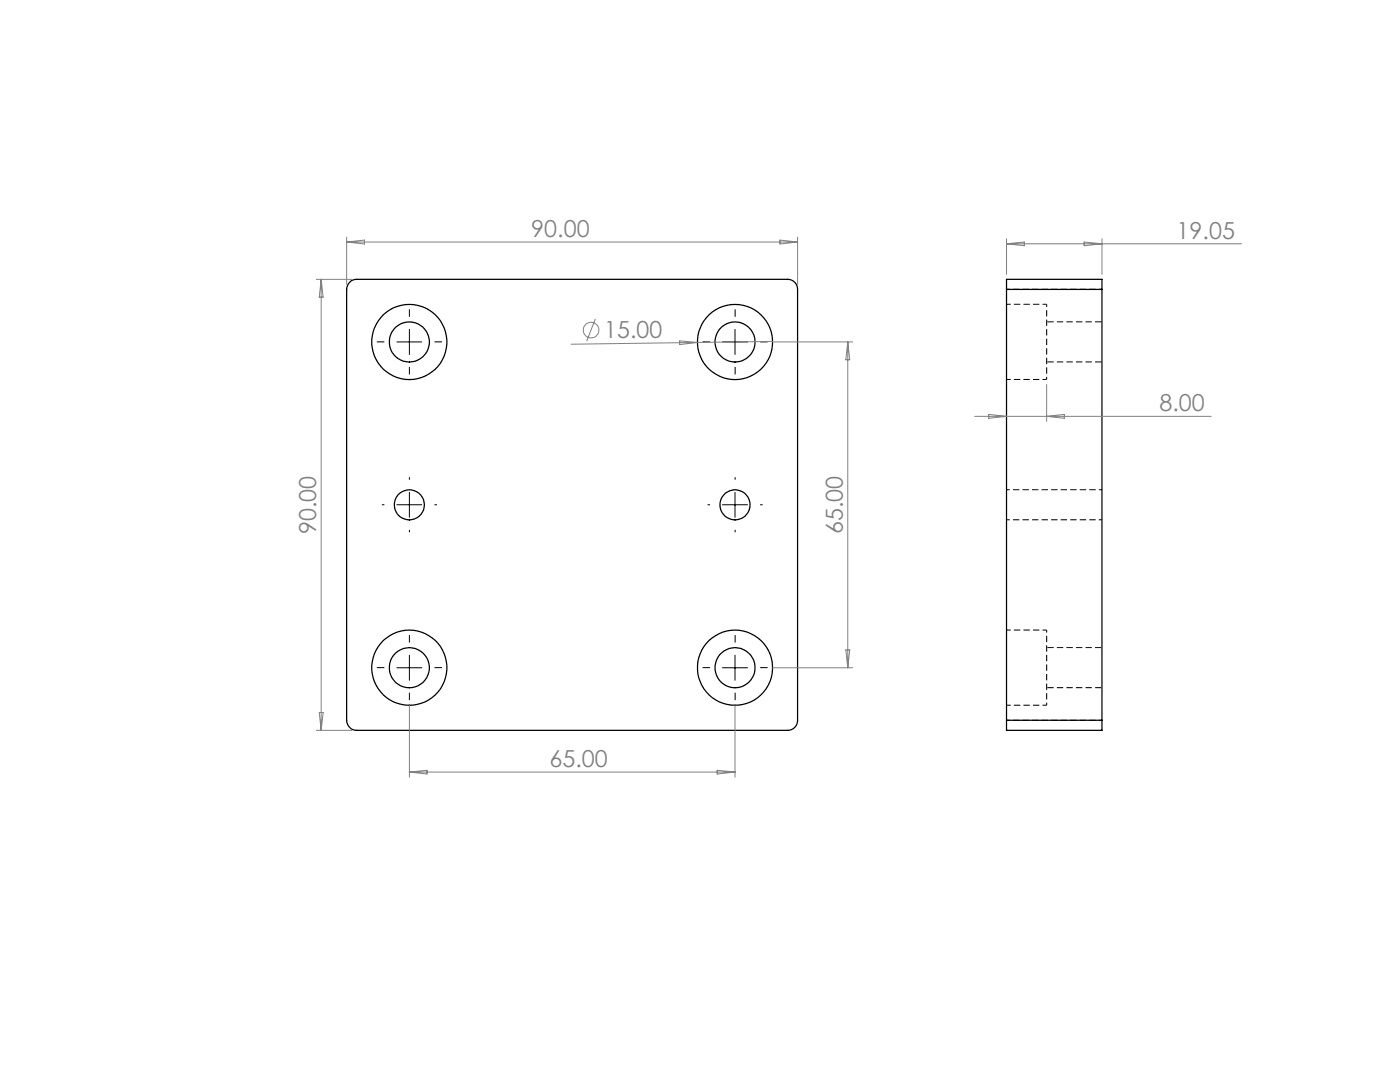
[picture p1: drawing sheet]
<svg xmlns="http://www.w3.org/2000/svg" width="279mm" height="216mm" viewBox="0 0 279 216" stroke-linecap="round" stroke-linejoin="round" font-family="sans-serif">
<g fill="none" stroke="#000" stroke-width=".25">
<path d="M70.1 56.1l1.1-.4h86a1.99 1.99 0 0 1 2 2v86a1.99 1.99 0 0 1-2 2h-86a2.05 2.05 0 0 1-2-2v-86l.3-1.1zM200.9 57.7v-2h19v2M200.9 57.7v86M200.9 57.7h19M219.9 57.7v86M200.9 143.7v2h19v-2M200.9 143.7h19"/>
<circle cx="81.7" cy="68.2" r="7.5"/>
<circle cx="81.7" cy="68.2" r="4"/>
<circle cx="146.7" cy="68.2" r="7.5"/>
<circle cx="146.7" cy="68.3" r="4"/>
<circle cx="81.7" cy="100.7" r="3"/>
<circle cx="146.7" cy="100.7" r="3"/>
<circle cx="81.7" cy="133.2" r="7.5"/>
<circle cx="81.7" cy="133.2" r="4"/>
<circle cx="146.7" cy="133.2" r="7.5"/>
<circle cx="146.7" cy="133.2" r="4"/>
</g>
<path d="M208.9 75.7v-15M208.9 140.7v-15" fill="none" stroke="#000" stroke-width=".2" stroke-dasharray="1.3 .6" stroke-dashoffset=".8" stroke-linecap="butt"/>
<path d="M200.9 57.7h19M219.9 97.7h-19M200.9 103.7h19M200.9 143.7h19" fill="none" stroke="#000" stroke-width=".2" stroke-dasharray="1.3 .6" stroke-dashoffset=".6" stroke-linecap="butt"/>
<path d="M200.9 75.7h8M208.9 60.7h-8M208.9 125.7h-8M200.9 140.7h8" fill="none" stroke="#000" stroke-width=".2" stroke-dasharray="1.3 .6" stroke-dashoffset=".4" stroke-linecap="butt"/>
<path d="M208.9 72.2h11M219.9 64.2h-11M208.9 137.2h11M219.9 129.2h-11" fill="none" stroke="#000" stroke-width=".2" stroke-dasharray="1.3 .6" stroke-dashoffset="-.1" stroke-linecap="butt"/>
<g fill="none" stroke="#808080" stroke-width=".2">
<path d="M63.1 55.7h7.1M64.1 55.7v90M64.1 55.7l.4 3.6h-.8zM69.2 47.3v9.4M69.2 48.3h90M69.2 48.3l3.5-.4v.8zM155.6 47.9l3.6 .4-3.6 .4zM159.2 47.3v9.4M200.9 47.7v7.1M200.9 48.6h46.9M200.9 48.6l3.5-.3v.7zM216.4 48.3l3.5 .3-3.5 .4z"/>
<path d="M219.9 47.7v7.1M118.8 63.6l-1.7 4.5M135.6 68l3.6 .3-3.6 .5zM154.2 68.1l-40.2 .6M154.2 68.2h16M169.2 68.2v65M169.2 68.2l.4 3.6h-.8zM208.9 76.7v7.4M194.5 83.1h47.2M197.3 82.7l3.6 .4-3.6 .4zM208.9 83.1l3.5-.4v.8zM154.2 133.2h16"/>
<path d="M168.8 129.7h.8l-.4 3.5zM63.1 145.7h7.1M63.7 142.2h.8l-.4 3.5zM81.7 140.7v14.4M81.7 154.1h65M81.7 154.1l3.5-.4v.7zM143.1 153.7l3.6 .4-3.6 .3zM146.7 140.7v14.4"/>
<circle cx="118" cy="65.9" r="1.56"/>
</g>
<g fill="none" stroke="#000" stroke-width=".2" stroke-dasharray="15.2 1.3 1.3 1.3" stroke-linecap="butt">
<path d="M76.7 68.2h-1.5M81.7 63.2v-1.5M81.7 73.2v1.5M86.7 68.2h1.5M141.7 68.2h-1.5M146.7 63.2v-1.5M146.7 73.2v1.5M151.7 68.2h1.5M81.7 95.7v-.5M146.7 95.7v-.5M76.7 100.7h-.5M81.7 105.7v.5"/>
<path d="M86.7 100.7h.5M141.7 100.7h-.5M146.7 105.7v.5M151.7 100.7h.5M76.7 133.2h-1.5M81.7 128.2v-1.5M81.7 138.2v1.5M86.7 133.2h1.5M141.7 133.2h-1.5M146.7 128.2v-1.5M146.7 138.2v1.5M151.7 133.2h1.5"/>
</g>
<path d="M79.2 68.2h5M81.7 65.7v5M144.2 68.2h5M146.7 65.7v5M81.7 98.2v5M146.7 98.2v5M79.2 100.7h5M144.2 100.7h5M79.2 133.2h5M81.7 130.7v5M144.2 133.2h5M146.7 130.7v5" fill="none" stroke="#000" stroke-width=".2"/>
<g font-size="4.7" fill="#808080">
<text x="106" y="47.3">90.00</text>
<text x="234.8" y="47.6">19.05</text>
<text x="120.6" y="67.5" transform="rotate(-1 120.6 67.5)">15.00</text>
<text x="231.4" y="82.1">8.00</text>
<text x="63.1" y="106.5" transform="rotate(-90 63.1 106.5)">90.00</text>
<text x="168.2" y="106.5" transform="rotate(-90 168.2 106.5)">65.00</text>
<text x="109.7" y="153">65.00</text>
</g>
</svg>
